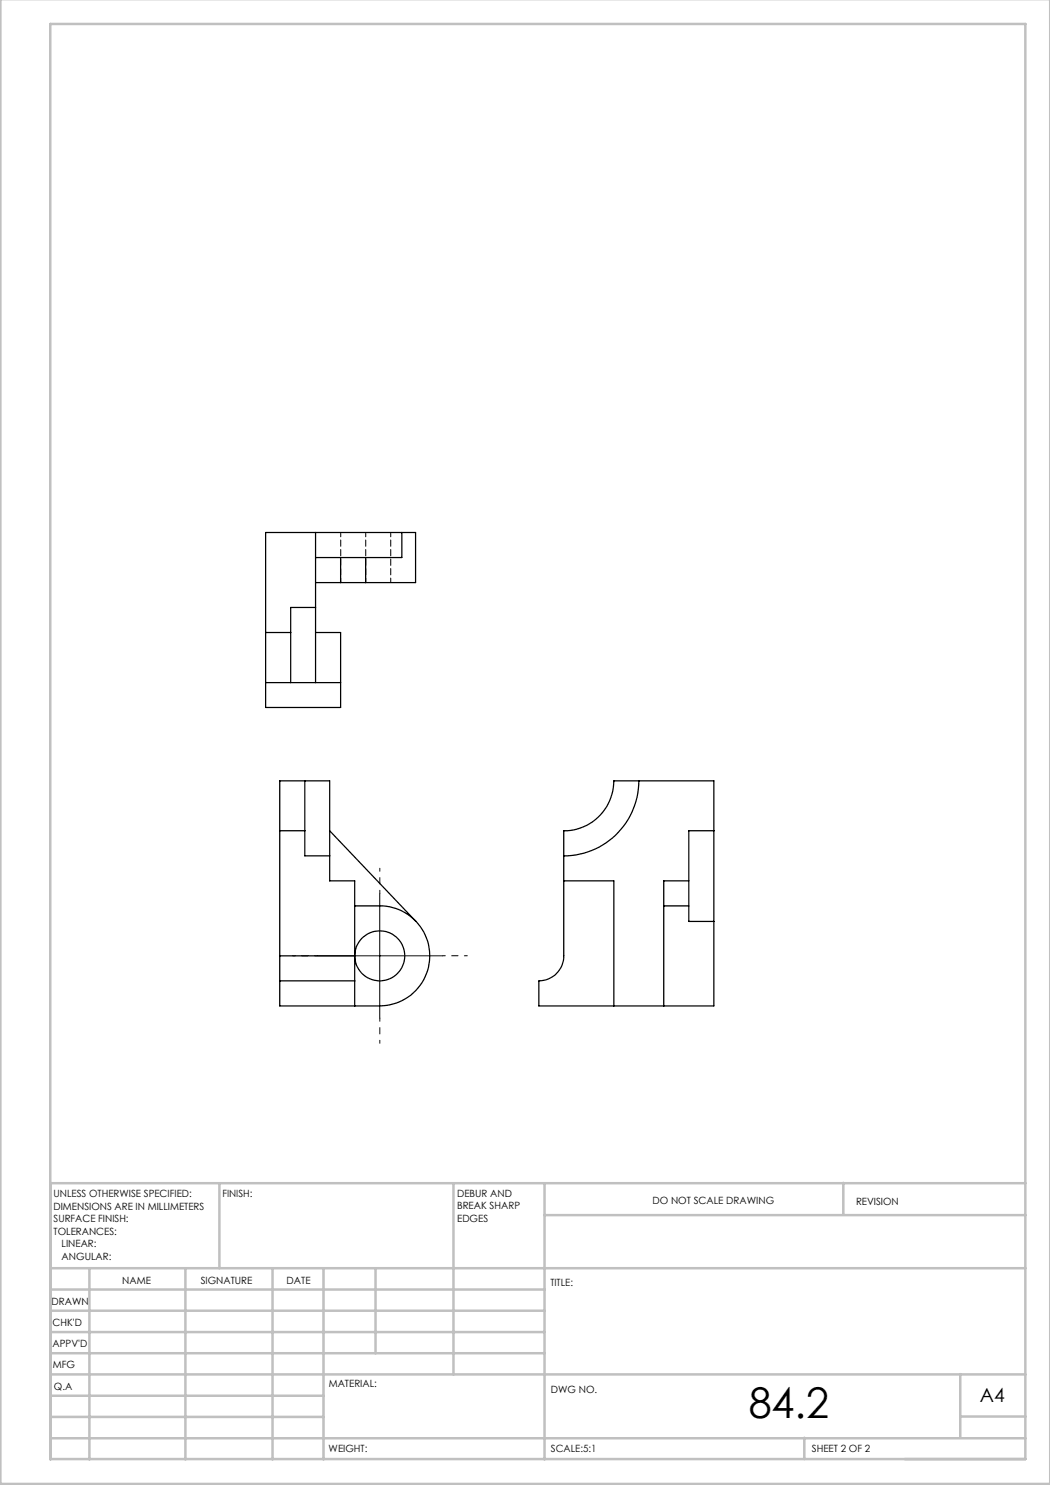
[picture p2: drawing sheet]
<svg xmlns="http://www.w3.org/2000/svg" width="210mm" height="297mm" viewBox="0 0 210 297" stroke-linecap="round" stroke-linejoin="round" font-family="sans-serif">
<path d="M76 178.7v-5M63.5 191.2h-5M88.5 191.2h5M76 203.7v5" fill="none" stroke="#000" stroke-width=".2" stroke-dasharray="15.2 1.3 1.3 1.3" stroke-dashoffset="14.6"/>
<path d="M76 178.7v25M63.5 191.2h24.9" fill="none" stroke="#000" stroke-width=".2"/>
<g fill="none" stroke="#c0c0c0" stroke-width=".5">
<path d="M.1 -.1v296.9h209.9v-296.9M10.1 4.8h195v287h-195zM43.9 236.6v17M90.7 236.6v38.3M108.9 236.6v55.3M168.7 236.6v6.3M205.1 236.6h-195v55.3M10.1 253.6h195M10.1 257.9h98.8M17.9 253.6v38.3M37.1 253.6v38.3M54.5 253.6v38.3"/>
<path d="M64.7 253.6v38.3M75.1 253.6v17M108.9 243h96.2M10.1 270.6h98.8M10.1 266.4h98.8M10.1 262.1h98.8M10.1 279.1h54.6M10.1 274.9h195M192.1 274.8v12.7M10.1 287.7h195M10.1 283.4h54.6M160.9 287.5v4.3"/>
<path d="M192.1 283.3h13"/>
</g>
<g fill="none" stroke="#000" stroke-width=".25">
<path d="M63.1 116.5h5M63.1 106.5v15M68.1 111.5v5M68.1 116.5h5M73.1 111.5v5M80.4 106.5h2.7v10h-10M80.4 106.5h-27.3v20M80.4 106.5v5h-17.3M53.1 126.5v10M53.1 136.5v5h15v-5M53.1 126.5h5M53.1 136.5h15"/>
<path d="M58.1 126.5v10M63.1 121.5v15M63.1 126.5h5v10M63.1 121.5h-5v5M61 156.2v10M127.8 156.2a15 15 0 0 1-15.1 15M56 166.2v-10h9.9v15M56 166.2h5M56 166.2v25M61 166.2v5h4.9M65.9 171.2v5h5v15M65.9 166.2l17.3 18.1"/>
<path d="M112.7 166.2a10 10 0 0 0 10.1-10h20v45h-35v-5a5 5 0 0 0 4.9-5zM112.7 176.2h10.1v25M137.8 176.2h-5v5M142.8 166.2h-5v18.1h5M56 191.2v5M56 196.2h14.9M56 191.2h14.9M70.9 191.2v5M70.9 181.2h5.1a10 10 0 0 1 9.9 10 10 10 0 0 1-9.9 10h-20v-5M70.9 196.2v5M132.8 181.2v20M132.8 181.2h5"/>
<circle cx="76" cy="191.2" r="5"/>
</g>
<path d="M68.1 106.5v10M73.1 116.5v-10M78.1 116.5v-10" fill="none" stroke="#000" stroke-width=".2" stroke-dasharray="1.3 .6" stroke-dashoffset=".4"/>
<text font-size="8.5" x="149.7" y="283.5">84.2</text>
<text font-size="3.9" x="196" y="280.4">A4</text>
<g font-size="2">
<text x="10.7" y="239.5">UNLESS OTHERWISE SPECIFIED:</text>
<text x="44.5" y="239.5">FINISH:</text>
<text x="91.4" y="239.4">DEBUR AND</text>
<text x="10.7" y="242">DIMENSIONS ARE IN MILLIMETERS</text>
<text x="10.7" y="244.5">SURFACE FINISH:</text>
<text x="91.4" y="241.9">BREAK SHARP</text>
<text x="91.4" y="244.4">EDGES</text>
<text x="130.5" y="240.8">DO NOT SCALE DRAWING</text>
<text x="171.2" y="241">REVISION</text>
<text x="10.7" y="247">TOLERANCES:</text>
<text x="12.3" y="249.5">LINEAR:</text>
<text x="12.3" y="252">ANGULAR:</text>
<text x="24.4" y="256.9">NAME</text>
<text x="40.1" y="256.8">SIGNATURE</text>
<text x="57.3" y="256.8">DATE</text>
<text x="110.1" y="257.1">TITLE:</text>
<text x="10.3" y="260.9">DRAWN</text>
<text x="10.5" y="269.3">APPV'D</text>
<text x="10.5" y="265.2">CHK'D</text>
<text x="10.6" y="273.6">MFG</text>
<text x="10.8" y="278">Q.A</text>
<text x="65.8" y="277.4">MATERIAL:</text>
<text x="110.2" y="278.5">DWG NO.</text>
<text x="65.7" y="290.4">WEIGHT:</text>
<text x="110.2" y="290.5">SCALE:5:1</text>
<text x="162.4" y="290.4">SHEET 2 OF 2</text>
</g>
</svg>
